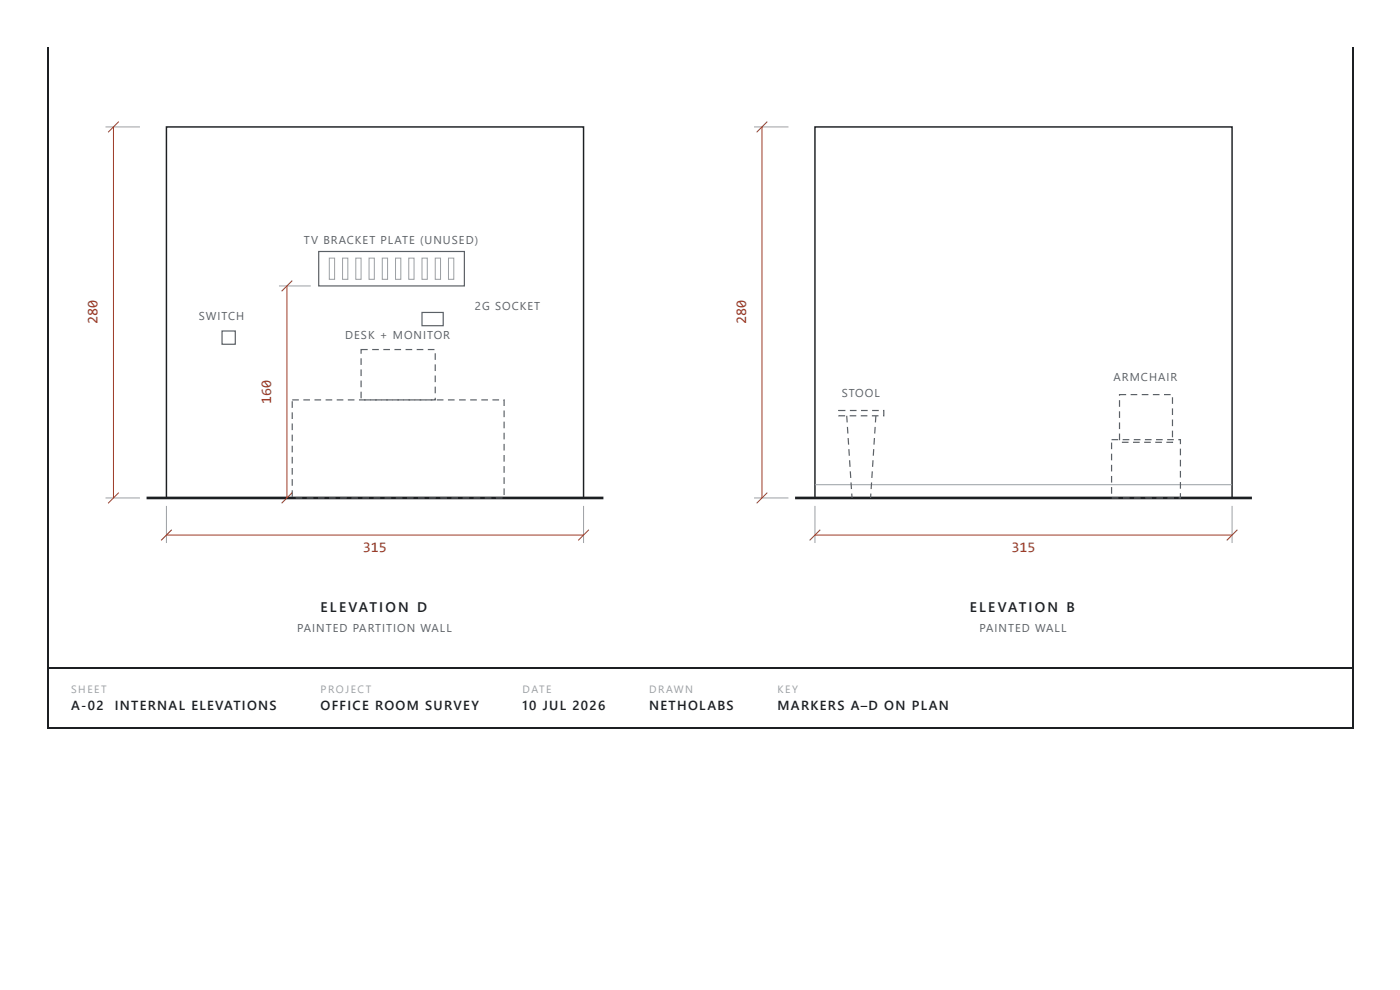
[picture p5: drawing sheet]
<svg xmlns="http://www.w3.org/2000/svg" width="297mm" height="210mm" viewBox="0 0 297 210" stroke-linecap="round" stroke-linejoin="round" font-family="sans-serif">
<path d="M10.2 10.1v144.4M286.9 10.1v144.4M10.1 154.4h277M10.3 141.7h276.5" fill="none" stroke="#1c1f22" stroke-width=".26"/>
<path d="M35.3 26.9h88.5v78.7h-88.5z" fill="none" stroke="#1c1f22" stroke-width=".31"/>
<path d="M31.4 105.6h96.3" fill="none" stroke="#1c1f22" stroke-width=".56"/>
<g fill="none" stroke="#9aa0a5" stroke-width=".21">
<path d="M22.4 26.9h7.3M69.9 54.7h1.1v4.5h-1.1zM72.7 54.7h1.1v4.5h-1.1zM75.5 54.7h1.1v4.5h-1.1zM78.3 54.7h1.1v4.5h-1.1zM81.1 54.7h1.1v4.5h-1.1zM83.9 54.7h1.1v4.5h-1.1zM86.7 54.7h1.1v4.5h-1.1zM89.5 54.7h1.2v4.5h-1.2zM92.3 54.7h1.2v4.5h-1.2zM95.1 54.7h1.2v4.5h-1.2zM22.4 105.6h7.3"/>
<path d="M35.3 107.3v7.8M123.8 107.3v7.8"/>
</g>
<path d="M24.1 26.9v78.7M25.2 25.8l-2.3 2.2M25.2 104.4l-2.3 2.3M35.3 113.4h88.5M36.4 112.3l-2.2 2.3M124.9 112.3l-2.2 2.3" fill="none" stroke="#9c3a26" stroke-width=".21"/>
<path d="M67.6 53.3h30.9v7.3h-30.9zM47.1 70.2h2.8v2.8h-2.8zM89.5 66.2h4.5v2.9h-4.5z" fill="none" stroke="#5a6066" stroke-width=".25"/>
<g fill="#5a6066">
<path d="M64.4 84.7h1.4v.2h-1.4zM66.7 84.7h1.4v.2h-1.4zM69.1 84.7h1.4v.2h-1.4zM71.4 84.7h1.4v.2h-1.4zM73.8 84.7h1.4v.2h-1.4zM76.2 84.7h1.4v.2h-1.4zM78.5 84.7h1.4v.2h-1.4zM80.9 84.7h1.4v.2h-1.4zM83.2 84.7h1.4v.2h-1.4zM85.6 84.7h1.4v.2h-1.4zM88 84.7h1.4v.2h-1.4zM90.3 84.7h1.4v.2h-1.4zM92.7 84.7h1.4v.2h-1.4zM95 84.7h1.4v.2h-1.4zM97.4 84.7h1.4v.2h-1.4zM99.8 84.7h1.4v.2h-1.4zM102.1 84.7h1.4v.2h-1.4zM104.5 84.7h1.4v.2h-1.4zM106.8 84.7h.3v1.4h-.3v-1.3l.1 .1zM106.8 87h.3v1.4h-.3zM106.8 89.4h.3v1.4h-.3zM106.8 91.8h.3v1.4h-.3zM106.8 94.1h.3v1.4h-.3zM106.8 96.5h.3v1.4h-.3zM106.8 98.8h.3v1.4h-.3zM106.8 101.2h.3v1.4h-.3zM106.8 103.5h.3v1.5h-.3zM105.2 105.4h1.4v.3h-1.4zM102.8 105.4h1.4v.3h-1.4zM100.5 105.4h1.4v.3h-1.4zM98.1 105.4h1.4v.3h-1.4zM95.8 105.4h1.4v.3h-1.4zM93.4 105.4h1.4v.3h-1.4zM91 105.4h1.4v.3h-1.4zM88.7 105.4h1.4v.3h-1.4zM86.3 105.4h1.4v.3h-1.4zM84 105.4h1.4v.3h-1.4zM81.6 105.4h1.4v.3h-1.4zM79.2 105.4h1.5v.3h-1.5zM76.9 105.4h1.4v.3h-1.4zM74.5 105.4h1.4v.3h-1.4zM72.2 105.4h1.4v.3h-1.4zM69.8 105.4h1.4v.3h-1.4zM67.4 105.4h1.5v.3h-1.5zM65.1 105.4h1.4v.3h-1.4zM62.7 105.4h1.4v.3h-1.4zM61.9 103.9h.2v1.4h-.2zM61.9 101.6h.2v1.4h-.2zM61.9 99.2h.2v1.4h-.2zM61.9 96.9h.2v1.4h-.2zM61.9 94.5h.2v1.4h-.2zM61.9 92.1h.2v1.4h-.2zM61.9 89.8h.2v1.4h-.2zM61.9 87.4h.2v1.4h-.2zM61.9 85.1h.2v1.4h-.2zM62 84.7h1.4v.2h-1.4z"/>
<path d="M79 74h1.4v.2h-1.4zM81.3 74h1.4v.2h-1.4zM83.7 74h1.4v.2h-1.4zM86 74h1.4v.2h-1.4zM88.4 74h1.4v.2h-1.4zM90.8 74h1.4v.2h-1.4zM92.2 74.9h.3v1.4h-.3zM92.2 77.3h.3v1.4h-.3zM92.2 79.6h.3v1.4h-.3zM92.2 82h.3v1.4h-.3zM91.4 84.7h.9v.1h-.1v-.5h.3v.6h-1.1zM89 84.7h1.4v.2h-1.4zM86.7 84.7h1.4v.2h-1.4zM84.3 84.7h1.4v.2h-1.4zM81.9 84.7h1.4v.2h-1.4zM79.6 84.7h1.4v.2h-1.4zM77.2 84.7h1.4v.2h-1.4zM76.5 83h.2v1.4h-.2zM76.5 80.7h.2v1.4h-.2zM76.5 78.3h.2v1.4h-.2zM76.5 76h.2v1.4h-.2zM76.5 74h1.5v.2h-1.4v-.1h.1v.9h-.2z"/>
</g>
<path d="M160 26.9h7.3M59.2 60.6h6.7M160 105.6h7.3M172.9 107.3v7.8M172.9 102.8h88.5M261.4 107.3v7.8" fill="none" stroke="#9aa0a5" stroke-width=".21"/>
<path d="M161.7 26.9v78.7M162.8 25.8l-2.3 2.2M62 59.5l-2.3 2.2M60.9 60.6v45M62 104.4l-2.3 2.3M162.8 104.4l-2.3 2.3M172.9 113.4h88.5M174 112.3l-2.2 2.3M262.5 112.3l-2.2 2.3" fill="none" stroke="#9c3a26" stroke-width=".21"/>
<path d="M172.9 26.9h88.5v78.7h-88.5z" fill="none" stroke="#1c1f22" stroke-width=".31"/>
<path d="M169 105.6h96.3" fill="none" stroke="#1c1f22" stroke-width=".56"/>
<g fill="#5a6066">
<path d="M180.3 86.9h1.4v.3h-1.4zM182.7 86.9h1.4v.3h-1.4zM185 86.9h1.4v.3h-1.4zM187.4 86.9h.2v1.4h-.3v-.3l.2 .2h-.1v-1.2l.1 .2zM185 88h1.4v.3h-1.4zM182.6 88h1.4v.3h-1.4zM180.3 88h1.4v.3h-1.4zM177.8 88.1l1.5-.1v.3h-1.5zM177.8 86.9h1.6v.3h-1.5l.2-.2-.3 .1z"/>
<path d="M179.5 88.2l.3-.1 .1 1.4-.3 .1zM179.7 90.5h.2l.1 1.4h-.2zM179.8 92.9h.3l.1 1.4h-.3zM180 95.2h.2l.1 1.4h-.2zM180.1 97.6h.3l.1 1.4h-.3zM180.3 99.9h.2l.1 1.4h-.2zM180.4 102.3h.3l.1 1.4h-.3zM180.6 104.6h.2l.1 1h-.3z"/>
<path d="M185.7 88.1l.2 .1v1.4l-.3-.1zM185.5 90.5h.3l-.1 1.4h-.3zM185.4 92.9h.2l-.1 1.4h-.2zM185.2 95.2h.3l-.1 1.4h-.3zM185.1 97.6h.2l-.1 1.4h-.2zM184.9 99.9h.3l-.1 1.4h-.3zM184.8 102.3h.2l-.1 1.4h-.2zM184.6 104.6h.3l-.1 1h-.2z"/>
<path d="M238.2 93.1h1.4v.2h-1.4zM240.5 93.1h1.4v.2h-1.4zM242.9 93.1h1.4v.2h-1.4zM245.3 93.1h1.4v.2h-1.4zM247.6 93.1h1.4v.2h-1.4zM250 93.1h.6v1.1h-.3v-1h.1v.1h-.4zM250.3 95.1h.3v1.4h-.3zM250.3 97.5h.3v1.4h-.3zM250.3 99.8h.3v1.4h-.3zM250.3 102.2h.3v1.4h-.3zM250.3 104.6h.3v1.1h-.6v-.3h.4v.2h-.1zM247.7 105.4h1.4v.3h-1.4zM245.3 105.4h1.4v.3h-1.4zM243 105.4h1.4v.3h-1.4zM240.6 105.4h1.4v.3h-1.4zM238.2 105.4h1.4v.3h-1.4zM235.9 105.4h1.4v.3h-1.4zM235.7 103.3h.2v1.4h-.2zM235.7 100.9h.2v1.4h-.2zM235.7 98.5h.2v1.5h-.2zM235.7 96.2h.2v1.4h-.2zM235.7 93.8h.2v1.4h-.2zM235.8 93.1h1.4v.2h-1.4z"/>
<path d="M239.9 83.5h1.4v.3h-1.4zM242.2 83.5h1.4v.3h-1.4zM244.6 83.5h1.4v.3h-1.4zM246.9 83.5h1.4v.3h-1.4zM248.6 84.2h.3v1.4h-.3zM248.6 86.6h.3v1.4h-.3zM248.6 88.9h.3v1.4h-.3zM248.6 91.3h.3v1.4h-.3zM247.5 93.6h1.2l-.1 .2 .3-.1v.2h-1.4zM245.1 93.6h1.4v.3h-1.4zM242.7 93.6h1.4v.3h-1.4zM240.4 93.6h1.4v.3h-1.4zM238 93.6h1.4v.3h-1.4zM237.4 91.9h.2v1.4h-.2zM237.4 89.6h.2v1.4h-.2zM237.4 87.2h.2v1.4h-.2zM237.4 84.8h.2v1.4h-.2zM237.4 83.5h1.5v.3h-1.4v-.1h.1v.2h-.2z"/>
</g>
<g font-size="3.1" fill="#9c3a26">
<text x="20.7" y="68.8" transform="rotate(-90 20.7 68.8)">280</text>
<text x="158.3" y="68.8" transform="rotate(-90 158.3 68.8)">280</text>
<text x="57.5" y="85.6" transform="rotate(-90 57.5 85.6)">160</text>
<text x="77" y="117.1">315</text>
<text x="214.6" y="117.1">315</text>
</g>
<g font-size="2.9" fill="#1c1f22">
<text x="68" y="129.7">ELEVATION D</text>
<text x="205.8" y="129.7">ELEVATION B</text>
</g>
<g font-size="2.8" fill="#1c1f22">
<text x="15.1" y="150.5">A-02</text>
<text x="24.3" y="150.5">INTERNAL ELEVATIONS</text>
<text x="68" y="150.5">OFFICE ROOM SURVEY</text>
<text x="110.9" y="150.5">10 JUL 2026</text>
<text x="137.7" y="150.5">NETHOLABS</text>
<text x="165" y="150.5">MARKERS A–D ON PLAN</text>
</g>
<g font-size="2.4" fill="#5a6066">
<text x="64.5" y="51.6">TV BRACKET PLATE (UNUSED)</text>
<text x="100.8" y="65.7">2G SOCKET</text>
<text x="42.2" y="67.9">SWITCH</text>
<text x="73.2" y="71.9">DESK + MONITOR</text>
<text x="236.2" y="80.8">ARMCHAIR</text>
<text x="178.6" y="84.2">STOOL</text>
<text x="63" y="133.9">PAINTED PARTITION WALL</text>
<text x="207.8" y="133.9">PAINTED WALL</text>
</g>
<g font-size="2.2" fill="#9aa0a5">
<text x="15.1" y="146.8">SHEET</text>
<text x="68" y="146.8">PROJECT</text>
<text x="110.9" y="146.8">DATE</text>
<text x="137.7" y="146.8">DRAWN</text>
<text x="165" y="146.8">KEY</text>
</g>
</svg>
